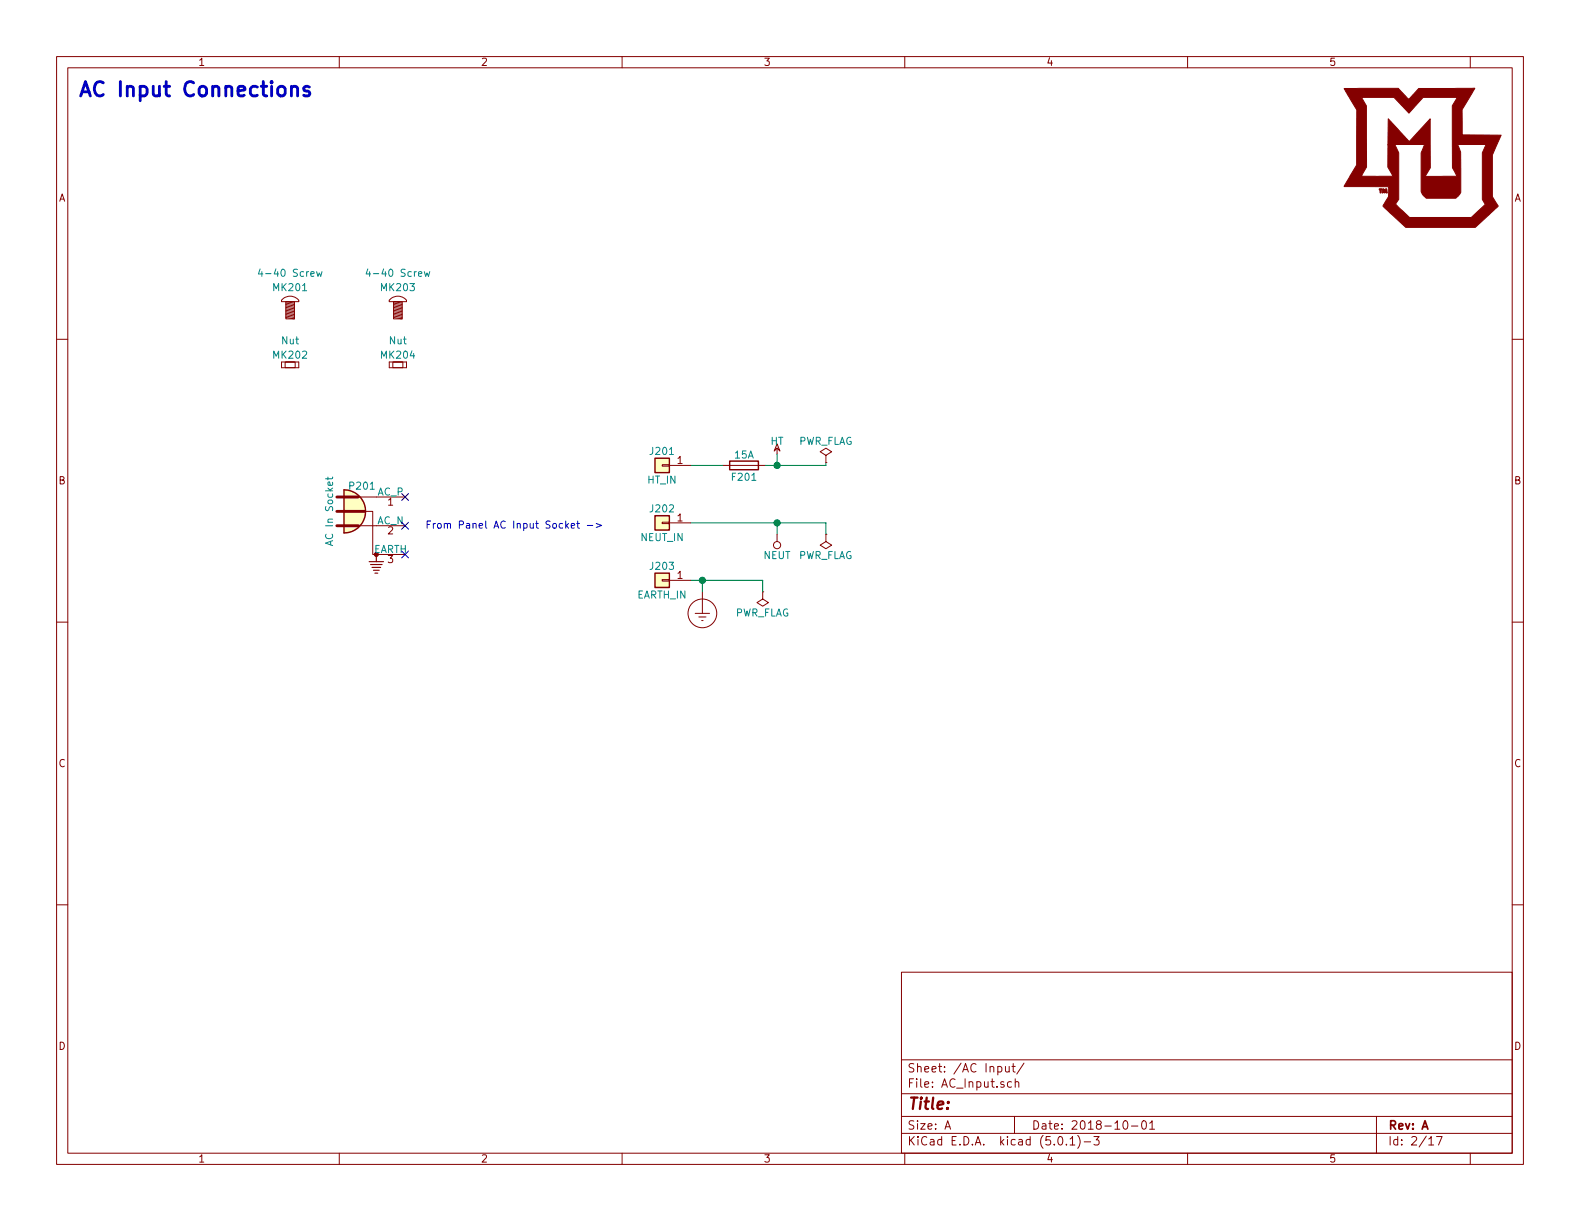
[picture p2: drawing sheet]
EESchema Schematic File Version 4
LIBS:AC_Power_Meter-cache
EELAYER 26 0
EELAYER END
$Descr A 11000 8500
encoding utf-8
Sheet 2 17
Title ""
Date "2018-10-01"
Rev "A"
Comp ""
Comment1 ""
Comment2 ""
Comment3 ""
Comment4 ""
$EndDescr
$Comp
L power:Earth_Protective #PWR0201
U 1 1
P 4890 4120
F 0 "#PWR0201" H 5140 3870 50  0001 C CNN
F 1 "Earth_Protective" H 5340 3970 50  0001 C CNN
F 2 "" H 4890 4020 50  0001 C CNN
F 3 "~" H 4890 4020 50  0001 C CNN
	1    4890 4120
	1    0    0    -1  
$EndComp
Wire Wire Line
	4890 4120 4890 4040
Wire Wire Line
	4890 4040 4810 4040
$Comp
L Device:Fuse F201
U 1 1
P 5180 3240
F 0 "F201" V 5260 3240 50  0000 C CNN
F 1 "15A" V 5105 3240 50  0000 C CNN
F 2 "Fuse_Holders_and_Fuses:Fuse_CB61F" V 5110 3240 50  0001 C CNN
F 3 "~" H 5180 3240 50  0001 C CNN
F 4 "283-4372-1-ND" H 5180 3240 50  0001 C CNN "Digi-Key PN"
	1    5180 3240
	0    1    1    0   
$EndComp
Wire Wire Line
	5030 3240 4810 3240
$Comp
L power:HT #PWR0202
U 1 1
P 5410 3160
F 0 "#PWR0202" H 5410 3280 50  0001 C CNN
F 1 "HT" H 5410 3250 50  0000 C CNN
F 2 "" H 5410 3160 50  0001 C CNN
F 3 "" H 5410 3160 50  0001 C CNN
	1    5410 3160
	1    0    0    -1  
$EndComp
Wire Wire Line
	5410 3160 5410 3240
Wire Wire Line
	5410 3240 5330 3240
$Comp
L power:NEUT #PWR0203
U 1 1
P 5410 3720
F 0 "#PWR0203" H 5410 3570 50  0001 C CNN
F 1 "NEUT" H 5410 3870 50  0000 C CNN
F 2 "" H 5410 3720 50  0001 C CNN
F 3 "" H 5410 3720 50  0001 C CNN
	1    5410 3720
	-1   0    0    1   
$EndComp
Wire Wire Line
	5410 3720 5410 3640
Wire Wire Line
	4810 3640 5410 3640
$Comp
L Connector_Generic:Conn_01x01 J201
U 1 1
P 4610 3240
F 0 "J201" H 4610 3340 50  0000 C CNN
F 1 "HT_IN" H 4610 3140 50  0000 C CNN
F 2 "Custom Footprints Library:Keystone_8191" H 4610 3240 50  0001 C CNN
F 3 "~" H 4610 3240 50  0001 C CNN
F 4 "36-8191-ND" H 4610 3240 50  0001 C CNN "Digi-Key PN"
	1    4610 3240
	-1   0    0    -1  
$EndComp
$Comp
L Connector_Generic:Conn_01x01 J202
U 1 1
P 4610 3640
F 0 "J202" H 4610 3740 50  0000 C CNN
F 1 "NEUT_IN" H 4610 3540 50  0000 C CNN
F 2 "Custom Footprints Library:Keystone_8191" H 4610 3640 50  0001 C CNN
F 3 "~" H 4610 3640 50  0001 C CNN
F 4 "36-8191-ND" H 4610 3640 50  0001 C CNN "Digi-Key PN"
	1    4610 3640
	-1   0    0    -1  
$EndComp
$Comp
L Connector_Generic:Conn_01x01 J203
U 1 1
P 4610 4040
F 0 "J203" H 4610 4140 50  0000 C CNN
F 1 "EARTH_IN" H 4610 3940 50  0000 C CNN
F 2 "Custom Footprints Library:Keystone_8191" H 4610 4040 50  0001 C CNN
F 3 "~" H 4610 4040 50  0001 C CNN
F 4 "36-8191-ND" H 4610 4040 50  0001 C CNN "Digi-Key PN"
	1    4610 4040
	-1   0    0    -1  
$EndComp
Text Notes 2960 3690 0    50   ~ 0
From Panel AC Input Socket ->
Text Notes 540  690  0    100  ~ 20
AC Input Connections
$Comp
L Custom_Library:MU_Logo #G201
U 1 1
P 9900 1100
F 0 "#G201" H 9900 614 60  0001 C CNN
F 1 "MU_Logo" H 9900 1586 60  0001 C CNN
F 2 "" H 9900 1100 50  0001 C CNN
F 3 "" H 9900 1100 50  0001 C CNN
	1    9900 1100
	1    0    0    -1  
$EndComp
$Comp
L Connector:Conn_WallPlug_Earth P?
U 1 1
P 2520 3560
AR Path="/5BB27C33/5BBD4895" Ref="P?"  Part="1" 
AR Path="/5BB27B1A/5BBD4895" Ref="P201"  Part="1" 
F 0 "P201" H 2520 3710 50  0000 C BNN
F 1 "AC In Socket" V 2320 3560 50  0000 C BNN
F 2 "" H 2920 3560 50  0001 C CNN
F 3 "~" H 2920 3560 50  0001 C CNN
F 4 "Q223-ND" H 2520 3560 50  0001 C CNN "Digi-Key PN"
	1    2520 3560
	1    0    0    -1  
$EndComp
NoConn ~ 2820 3460
NoConn ~ 2820 3660
NoConn ~ 2820 3860
$Comp
L power:PWR_FLAG #FLG0101
U 1 1
P 5750 3220
F 0 "#FLG0101" H 5750 3295 50  0001 C CNN
F 1 "PWR_FLAG" H 5750 3370 50  0000 C CNN
F 2 "" H 5750 3220 50  0001 C CNN
F 3 "~" H 5750 3220 50  0001 C CNN
	1    5750 3220
	1    0    0    -1  
$EndComp
Wire Wire Line
	5750 3220 5750 3240
Wire Wire Line
	5750 3240 5410 3240
Connection ~ 5410 3240
$Comp
L power:PWR_FLAG #FLG0102
U 1 1
P 5750 3720
F 0 "#FLG0102" H 5750 3795 50  0001 C CNN
F 1 "PWR_FLAG" H 5750 3870 50  0000 C CNN
F 2 "" H 5750 3720 50  0001 C CNN
F 3 "~" H 5750 3720 50  0001 C CNN
	1    5750 3720
	-1   0    0    1   
$EndComp
Wire Wire Line
	5750 3720 5750 3640
Wire Wire Line
	5750 3640 5410 3640
Connection ~ 5410 3640
$Comp
L power:PWR_FLAG #FLG0106
U 1 1
P 5310 4120
F 0 "#FLG0106" H 5310 4195 50  0001 C CNN
F 1 "PWR_FLAG" H 5310 4270 50  0000 C CNN
F 2 "" H 5310 4120 50  0001 C CNN
F 3 "~" H 5310 4120 50  0001 C CNN
	1    5310 4120
	-1   0    0    1   
$EndComp
Wire Wire Line
	5310 4120 5310 4040
Wire Wire Line
	5310 4040 4890 4040
Connection ~ 4890 4040
$Comp
L Custom_Library:Screw MK?
U 1 1
P 2020 2100
AR Path="/5BB27C33/5BBA935B" Ref="MK?"  Part="1" 
AR Path="/5BB27B1A/5BBA935B" Ref="MK201"  Part="1" 
F 0 "MK201" H 2020 2200 50  0000 C CNN
F 1 "4-40 Screw" H 2020 2300 50  0000 C CNN
F 2 "" H 2020 2350 50  0001 C CNN
F 3 "" H 2020 2350 50  0001 C CNN
F 4 "36-9502-ND" H 2020 2100 50  0001 C CNN "Digi-Key PN"
	1    2020 2100
	1    0    0    -1  
$EndComp
$Comp
L Custom_Library:Screw MK?
U 1 1
P 2770 2100
AR Path="/5BB27C33/5BBA9363" Ref="MK?"  Part="1" 
AR Path="/5BB27B1A/5BBA9363" Ref="MK203"  Part="1" 
F 0 "MK203" H 2770 2200 50  0000 C CNN
F 1 "4-40 Screw" H 2770 2300 50  0000 C CNN
F 2 "" H 2770 2350 50  0001 C CNN
F 3 "" H 2770 2350 50  0001 C CNN
F 4 "36-9502-ND" H 2770 2100 50  0001 C CNN "Digi-Key PN"
	1    2770 2100
	1    0    0    -1  
$EndComp
$Comp
L Custom_Library:Nut MK202
U 1 1
P 2020 2520
F 0 "MK202" H 2020 2570 50  0000 C CNN
F 1 "Nut" H 2020 2670 50  0000 C CNN
F 2 "" H 2020 2870 50  0001 C CNN
F 3 "" H 2020 2870 50  0001 C CNN
F 4 "36-4694-ND" H 2020 2520 50  0001 C CNN "Digi-Key PN"
	1    2020 2520
	1    0    0    -1  
$EndComp
$Comp
L Custom_Library:Nut MK204
U 1 1
P 2770 2520
F 0 "MK204" H 2770 2570 50  0000 C CNN
F 1 "Nut" H 2770 2670 50  0000 C CNN
F 2 "" H 2770 2870 50  0001 C CNN
F 3 "" H 2770 2870 50  0001 C CNN
F 4 "36-4694-ND" H 2770 2520 50  0001 C CNN "Digi-Key PN"
	1    2770 2520
	1    0    0    -1  
$EndComp
$EndSCHEMATC
